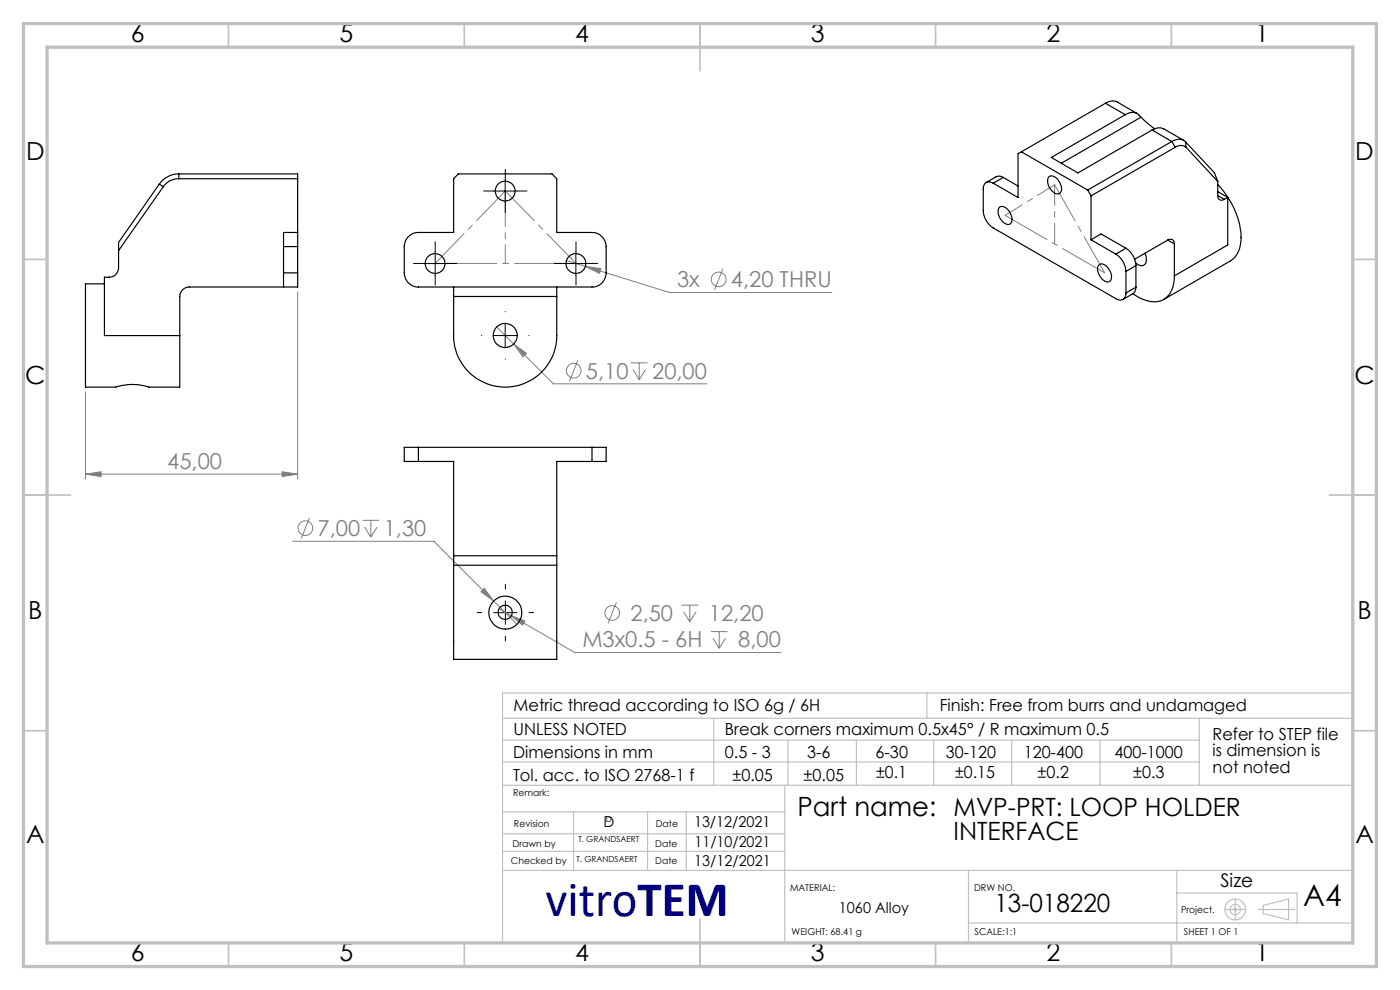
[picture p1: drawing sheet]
<svg xmlns="http://www.w3.org/2000/svg" width="297mm" height="210mm" viewBox="0 0 297 210" stroke-linecap="round" stroke-linejoin="round" font-family="sans-serif">
<g fill="none" stroke="#808080" stroke-width=".21">
<path d="M120.2 55.3l4 1.2M124.2 56.5l3.3 .5-.3 1zM124.2 56.5l17.8 5.5h34.5M153.4 57l-1.8 4.5M63.1 61.9v39.7M105.4 69.3l3.6 3.7M109 73l2.7 2-.8 .7zM109 73l8.4 8.4h32.6M122.6 76.4l-1.8 4.4M133.8 77h3.6M134.3 78.4l1.3 2.1M135.6 77v3.5"/>
<path d="M136.9 78.4l-1.3 2.1M18.1 83.1v18.5M18.1 100.6l3.3-.5v1zM18.1 100.6h45M59.8 100.1l3.3 .5-3.3 .5zM62.1 114.8h29.9l12.7 12.7M65.7 109.8l-1.8 4.5M76.9 110.4h3.5M77.3 111.8l1.4 2.1M78.7 110.4v3.5M80 111.8l-1.3 2.1M102 125.5l.7-.7 2 2.7z"/>
<path d="M104.7 127.5l5 4.9M106.1 129.2l2.2 1.3M108.3 130.5l3.1 1.2-.5 .9zM108.3 130.5l13.6 7.9h43.8M130.8 127.8l-1.8 4.4M144.6 128.4h3.5M145 129.8l1.3 2.1M146.3 128.4v3.5M147.7 129.8l-1.4 2.1M150.8 134h3.5M151.2 135.4l1.4 2.1M152.6 134v3.5"/>
<path d="M153.9 135.4l-1.3 2.1"/>
<circle cx="152.5" cy="59.3" r="1.56"/>
<circle cx="121.7" cy="78.6" r="1.56"/>
<circle cx="64.8" cy="112" r="1.55"/>
<circle cx="129.9" cy="130" r="1.55"/>
</g>
<g fill="none" stroke="#c0c0c0" stroke-width=".25">
<path d="M106.6 152.4h180.1M106.7 157h147.7M151.4 152.4v14.2M167.1 157v9.6M181.7 157v9.6M196.6 147v5.4M198.1 157v9.6M214.6 157v9.6M233.4 157v9.6M254.4 152.4v14.2M286.7 147h-180.1v52.7M106.6 166.6h180.1"/>
<path d="M106.6 161.6h147.8M106.6 176.9h59.9M106.6 172.2h59.9M121.7 172.2v12.4M137.4 172.2v12.4M145.6 172.2v12.3M166.5 166.6v33.2M106.6 180.6h59.9M106.6 184.6h180.1M205.5 195.8h81.2M205.5 184.6v15.2M249.7 184.6v15.2"/>
<path d="M249.7 189.4h25.5v6.4M259.9 192.9h4.4M262 190.7v4.4M267.1 192.9h7.6M268 192l5.4-1.3v4.4l-5.4-1.3z"/>
<circle cx="262" cy="192.9" r=".27"/>
<circle cx="262" cy="192.9" r="2.21"/>
<circle cx="262" cy="192.9" r="1.11"/>
</g>
<g fill="none" stroke="#000" stroke-width=".21" stroke-dasharray="15.2 1.3 1.3 1.3">
<path d="M107.2 38v-2.1M89.8 55.9h-2.1M92.3 53.4v-2.1M92.3 58.4v2.1M94.8 55.9h2.1M104.7 40.5h-2.1M107.2 43v2.1M109.7 40.5h2.1M119.7 55.9h-2.1M122.2 53.4v-2.1M122.2 58.4v2.1M124.7 55.9h2.1"/>
<path d="M102.2 71.1h-.1M107.2 66.1h.1M107.2 76.1v.1M112.2 71.1h.1M102.2 129.9h-1M107.2 124.9v-1M107.2 134.9v1M112.2 129.9h1"/>
</g>
<path d="M107.2 38v5M89.8 55.9h5M92.3 53.4v5M104.7 40.5h5M119.7 55.9h5M122.2 53.4v5M104.7 71.2h5M107.2 68.7v5M104.7 130h5M107.2 127.5v5" fill="none" stroke="#000" stroke-width=".21"/>
<g fill="none" stroke="#c0c0c0" stroke-width=".35">
<path d="M48.5 5v5M98.5 5v5M148.5 5v10M198.5 5v5M248.5 5v5M5 55h5M287 55h5M5 105h10M282 105h10M5 155h5M287 155h5M148.5 195v10"/>
<path d="M48.5 200v5M98.5 200v5M198.5 200v5M248.5 200v5"/>
</g>
<path d="M5 5h287v200h-287zM10 10h277v190h-277z" fill="none" stroke="#c0c0c0" stroke-width=".7"/>
<path d="M107.2 40.5l-14.9 15.4" fill="none" stroke="#808080" stroke-width=".21" stroke-dasharray="15.2 1.3 1.3 1.3" stroke-dashoffset="6.5"/>
<path d="M92.3 55.9h29.9" fill="none" stroke="#808080" stroke-width=".21" stroke-dasharray="15.2 1.3 1.3 1.3" stroke-dashoffset="2.2"/>
<path d="M122.2 55.9l-15-15.4M234.3 57.9l-10.6-18.7" fill="none" stroke="#808080" stroke-width=".21" stroke-dasharray="15.2 1.3 1.3 1.3" stroke-dashoffset="6.4"/>
<path d="M107.2 40.5v15.4" fill="none" stroke="#808080" stroke-width=".21" stroke-dasharray="15.2 1.3 1.3 1.3" stroke-dashoffset="7.7"/>
<path d="M223.7 39.2l-10.5 6.5" fill="none" stroke="#808080" stroke-width=".21" stroke-dasharray="15.2 1.3 1.3 1.3" stroke-dashoffset="11"/>
<path d="M213.2 45.7l21.1 12.2" fill="none" stroke="#808080" stroke-width=".21" stroke-dasharray="15.2 1.3 1.3 1.3" stroke-dashoffset="5"/>
<path d="M223.7 39.2v12.6" fill="none" stroke="#808080" stroke-width=".21" stroke-dasharray="15.2 1.3 1.3 1.3" stroke-dashoffset="10.9"/>
<g fill="#808080">
<path d="M124.2 56.5l3 1.5 .3-1zM109 73l1.9 2.7 .8-.7zM108.3 130.5l2.6 2.1 .5-.9zM102.7 124.8l-.7 .7 2.7 2z"/>
<path d="M59.8 100.1l3.3 .5-3.3 .5zM18.1 100.6l3.3-.5v1z"/>
</g>
<g fill="none" stroke="#000" stroke-width=".25">
<path d="M33.8 39l-8.6 12.4v5.4a2.04 2.04 0 0 1-2.1 2h-.9v12.4h15.9M33.8 39l.8 .6M34.6 39.6l-9.4 13.6M37.9 37.9a3.8 3.8 0 0 0-3.3 1.7M37.9 36.9a5.1 5.1 0 0 0-4.1 2.1M37.9 36.9h25.2v12.4M37.9 37.9h25.2M37.9 36.9v1M97.2 36.9h19.9l1 1v11.4h7.5a3.1 3.1 0 0 1 3 3v5.6a3 3 0 0 1-3 3h-36.8a2.99 2.99 0 0 1-3-3v-5.6a3 3 0 0 1 3-3h7.4v-11.4zM210.7 38.9a1.28 1.28 0 0 0-1.5-.2 1.28 1.28 0 0 0-.6 1.4v4.6a4.6 4.6 0 0 0 2.1 3.7l26 15a1.3 1.3 0 0 0 1.5 .1 1.3 1.3 0 0 0 .7-1.3M212.8 37.6l-.9-.2-.6 .1-2.1 1.2M212.8 37.6l-2.1 1.3"/>
<path d="M212.8 37.6l3.2 1.9M216.7 32.2l-.7 .4v9.3l-5.3-3M216.7 32.2l14.1 8.1M222.5 37.5a1.71 1.71 0 0 1 2.3 1.2 1.61 1.61 0 0 1-.2 2.4 2.51 2.51 0 0 1-2.4-2.4v-.6zM234.5 21.9a2.38 2.38 0 0 1 2.5-.2l4.2 2.4M234.5 21.9l4.2 2.4M234.5 21.9l-17.8 10.3M238.7 24.3a2.21 2.21 0 0 1 3.3 .6M238.7 24.3l-15.7 9.1 5.7 3.3 15.7-9.1M242 24.9l2.9 2.4M242 24.9l-16.9 9.7M244.4 27.6a2.54 2.54 0 0 1 2.5-.3l4.2 2.5"/>
<path d="M244.4 27.6l4.2 2.4M248.6 30a2.37 2.37 0 0 1 2.9 .1M248.6 30l-17.8 10.3M248.6 30l.7 1.2M249.3 31.2a1.85 1.85 0 0 1 2.3 .1M249.3 31.2l-17.8 10.3M251.5 30.1l.1 1.2M251.5 30.1l6.1 6.5 .7 1.9M251.6 31.3l6.7 7.2M258.3 39.1a16.5 16.5 0 0 1 4.9 12.4 5 5 0 0 1-2.2 3.8l-14.1 8.2M258.3 38.5v3M60.1 57.9v3"/>
<path d="M60.1 57.9h3M60.1 52.3v5.6M60.1 52.3h3M63.1 57.9v3h-23a2.03 2.03 0 0 0-2 2v8.3M63.1 49.3v3M63.1 49.3h-3v3M63.1 52.3v5.6M211.9 44.1a1.29 1.29 0 0 1 2 .4 2.39 2.39 0 0 1 .5 2.9 1.54 1.54 0 0 1-2.1-.9 2.42 2.42 0 0 1-.4-2.4zM230.8 40.3l.7 1.2M231.5 41.5v9.4M231.5 50.9l5.2 3M231.5 50.9l2.1-1.3 5.3 3.1"/>
<path d="M233.1 56.3a1.4 1.4 0 0 1 2.1 .7 2.23 2.23 0 0 1 .3 2.6 1.71 1.71 0 0 1-2.3-1.2 1.95 1.95 0 0 1-.1-2.1zM236.7 53.9a4.7 4.7 0 0 1 2.2 3.7M238.9 52.7a4.8 4.8 0 0 1 2.1 3.6M238.9 57.6v4.6M238.9 52.7l-2.2 1.2M241 56.3l-2.1 1.3M241 56.3v4.6M242.9 53.7a1.76 1.76 0 0 1-.6 2.7l-.7-.2-.7-.4M247.7 50.9a.86 .86 0 0 1 1-.1 .86 .86 0 0 1 .4 .9M247.7 50.9l-7 4.1M247.7 50.9l1.4 .8M249.1 58.5a5.2 5.2 0 0 1-2.9 5.3 7 7 0 0 1-5.9-1.5"/>
<path d="M249.1 51.7v6.8M258.3 41.5a.86 .86 0 0 0 .5 .9 .86 .86 0 0 0 1-.1M258.3 40.7l2.2 1.2M258.3 41.5l1.5 .8M260.5 41.9l-.7 .4M260.5 41.9v10.1l-11.4 6.5M22.2 60.2h-4.1v21.9h6.5a11.1 11.1 0 0 1 7 0h6.5v-10.9M96.2 60.9v2M96.2 62.9v8.3a10.9 10.9 0 0 0 11 10.9 10.9 10.9 0 0 0 10.9-10.9v-8.3M96.2 62.9h21.9M118.1 60.9v2M240.3 62.3l-2.1 1.2"/>
<path d="M241 60.9l-.2 .9-.5 .5M241 60.9l-2.1 1.3M88.8 94.9h-3v3h3M88.8 97.9h7.4v20M88.8 94.9v3M88.8 94.9h36.8M125.6 94.9h3v3h-3M125.6 97.9h-7.5v20M125.6 94.9v3M96.2 119.9h21.9M96.2 119.9v20h21.9v-20M96.2 117.9v2"/>
<path d="M96.2 117.9h21.9M118.1 117.9v2"/>
<circle cx="92.3" cy="55.9" r="2.1"/>
<circle cx="107.2" cy="40.5" r="2.1"/>
<circle cx="122.2" cy="55.9" r="2.11"/>
<circle cx="107.2" cy="71.2" r="2.55"/>
<circle cx="107.2" cy="129.9" r="1.51"/>
<circle cx="107.2" cy="130" r="3.5"/>
</g>
<text font-size="10.6" fill="#000080" x="115.8" y="194.4">vitroTEM</text>
<text font-size="6.3" x="276.5" y="192.2">A4</text>
<text font-size="5.6" x="169.2" y="173.1">Part name: MVP-PRT: LOOP HOLDER</text>
<g font-size="5.3">
<text x="27.8" y="8.9">6</text>
<text x="72" y="8.9">5</text>
<text x="122" y="8.9">4</text>
<text x="172" y="8.9">3</text>
<text x="222" y="8.9">2</text>
<text x="266.3" y="8.9">1</text>
<text x="5.5" y="33.9">D</text>
<text x="287.5" y="33.9">D</text>
<text x="5.3" y="81.4">C</text>
<text x="287.3" y="81.4">C</text>
<text x="6" y="131.4">B</text>
<text x="288" y="131.4">B</text>
<text x="5.5" y="178.9">A</text>
<text x="202.3" y="178.2">INTERFACE</text>
<text x="287.5" y="178.9">A</text>
<text x="211" y="193.5">13-018220</text>
<text x="27.8" y="203.9">6</text>
<text x="72" y="203.9">5</text>
<text x="122" y="203.9">4</text>
<text x="172" y="203.9">3</text>
<text x="222" y="203.9">2</text>
<text x="266.3" y="203.9">1</text>
</g>
<g font-size="4.7" fill="#808080">
<text x="143.6" y="61">3x</text>
<text x="155" y="61">4,20 THRU</text>
<text x="124.3" y="80.3">5,10</text>
<text x="138.4" y="80.3">20,00</text>
<text x="35.5" y="99.5">45,00</text>
<text x="67.4" y="113.7">7,00</text>
<text x="81.4" y="113.7">1,30</text>
<text x="133.8" y="131.7">2,50</text>
<text x="150.4" y="131.7">12,20</text>
<text x="123.5" y="137.3">M3x0.5 - 6H</text>
<text x="156.6" y="137.3">8,00</text>
</g>
<text font-size="4" x="258.9" y="188.1">Size</text>
<g font-size="3.5">
<text x="108.9" y="156">UNLESS NOTED</text>
<text x="108.9" y="150.8">Metric thread according to ISO 6g / 6H</text>
<text x="153.8" y="156">Break corners maximum 0.5x45° / R maximum 0.5</text>
<text x="199.3" y="150.8">Finish: Free from burrs and undamaged</text>
<text x="108.8" y="160.7">Dimensions in mm</text>
<text x="153.8" y="160.7">0.5 - 3</text>
<text x="171.2" y="160.7">3-6</text>
<text x="185.7" y="160.7">6-30</text>
<text x="200.6" y="160.7">30-120</text>
<text x="217.2" y="160.7">120-400</text>
<text x="236.5" y="160.7">400-1000</text>
<text x="257.2" y="156.9">Refer to STEP file</text>
<text x="257.2" y="160.4">is dimension is</text>
<text x="108.8" y="165.6">Tol. acc. to ISO 2768-1 f</text>
<text x="155.4" y="165.6">±0.05</text>
<text x="170.5" y="165.6">±0.05</text>
<text x="185.9" y="165">±0.1</text>
<text x="202.6" y="165">±0.15</text>
<text x="220.1" y="165">±0.2</text>
<text x="240.4" y="165">±0.3</text>
<text x="257.2" y="163.9">not noted</text>
</g>
<g font-size="3.2">
<text x="128" y="175.5">D</text>
<text x="147.2" y="175.5">13/12/2021</text>
<text x="147.3" y="179.7">11/10/2021</text>
<text x="147.3" y="183.7">13/12/2021</text>
<text x="178" y="193.6">1060 Alloy</text>
</g>
<g font-size="2">
<text x="108.8" y="168.9">Remark:</text>
<text x="108.7" y="179.6">Drawn by</text>
<text x="109" y="175.5">Revision</text>
<text x="139" y="179.6">Date</text>
<text x="139.1" y="175.5">Date</text>
<text x="108.4" y="183.2">Checked by</text>
<text x="139" y="183.2">Date</text>
<text x="167.6" y="189">MATERIAL:</text>
<text x="206.6" y="189">DRW NO.</text>
<text x="250.6" y="193.6">Project.</text>
<text x="167.9" y="198.4">WEIGHT: 68.41 g</text>
<text x="206.8" y="198.4">SCALE:1:1</text>
<text x="251.2" y="198.4">SHEET 1 OF 1</text>
</g>
<g font-size="1.8">
<text x="122.7" y="178.6">T. GRANDSAERT</text>
<text x="128.5" y="174.4">D</text>
<text x="122.3" y="182.8">T. GRANDSAERT</text>
</g>
</svg>
